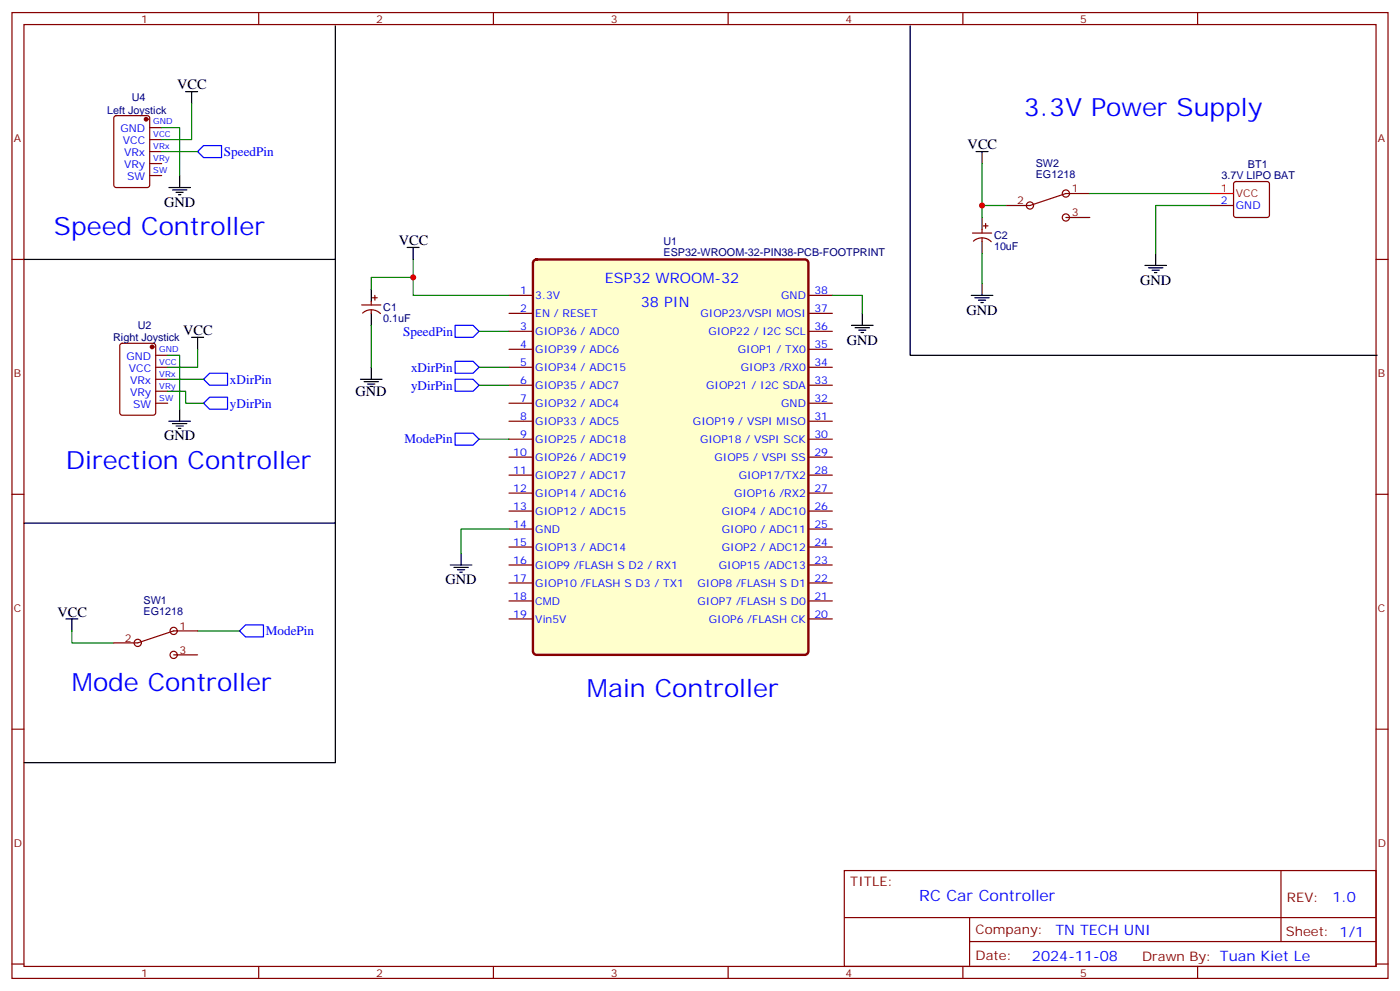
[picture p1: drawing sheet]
<svg xmlns="http://www.w3.org/2000/svg" width="412mm" height="292mm" viewBox="0 0 412 292" stroke-linecap="round" stroke-linejoin="round" font-family="sans-serif">
<g fill="none" stroke="#870000" stroke-width=".35">
<path d="M3.5 3.7h405.4v284.3h-405.4zM7.1 7.2h398.2v277.3h-398.2zM76.2 3.7v3.5M145.3 3.7v3.5M214.5 3.7v3.5M283.6 3.7v3.5M352.8 3.7v3.5M3.5 76.4h3.6M405.3 76.4h3.6M3.5 145.5h3.6M405.3 145.5h3.6M3.5 214.7h3.6"/>
<path d="M405.3 214.7h3.6M248.7 256.3h156.6v28.2h-156.6zM377.3 256.3v20.9M248.7 270.1h156.5M285.6 277.2h119.6M285.6 270.1v14.2M3.5 283.8h3.6M76.2 284.5v3.5M145.3 284.5v3.5M214.5 284.5v3.5M283.6 284.5v3.5M352.8 284.5v3.5"/>
<path d="M405.3 283.8h3.6"/>
</g>
<path d="M157.2 76.8l.8-.4h79.1l.8 .4 .2 .6v114.3l-.5 .9-.5 .2h-79.1l-.8-.5-.2-.6v-114.3z" fill="#ffc" stroke="#870000" stroke-width=".71"/>
<g fill="none" stroke="#870000" stroke-width=".35">
<path d="M33.7 34.2l.5-.2h9.2l.6 .5 .1 20-.5 .7h-9.4l-.6-.5-.1-20zM44.1 37.6h3.5M44.1 41.1h3.5M44.1 44.6h3.5M44.1 48.2h3.5M44.1 51.7h3.5M321 57h-7l-10.6 3.5h-7.1M363.6 53.7l.5-.3h9.1l.5 .3 .2 .5v9.1l-.2 .5-.5 .2h-9.1l-.5-.2-.2-.5v-9.1zM286.5 68.6h5.6M286.7 71a3.8 3.8 0 0 1 5.3 .2M289.3 67.6v1M289.3 70v1.1"/>
<path d="M289.6 66.5h1.4M290.3 65.8v1.4M314 64h7M315 64a1.06 1.06 0 0 0-1.5-.9 1.06 1.06 0 0 0-.2 1.7 1.06 1.06 0 0 0 1.7-.4v-.4M356.3 60.5h7.1M106.5 89.8h5.7M106.8 92.2a3.8 3.8 0 0 1 5.3 .1M109.4 88.7v1.1M109.4 91.2v1.1M109.7 87.7h1.4M110.4 87v1.4M149.9 87h7.1"/>
<path d="M149.9 92.3h7.1M149.9 97.5h7.1M238.1 87h7.1M238.1 92.3h7.1M238.1 97.5h7.1M35.5 101.3l.5-.2h9.2l.6 .4 .1 20-.5 .7h-9.4l-.7-.4v-20zM45.9 108.1h3.5M45.9 118.7h3.5M45.9 104.6h3.5M45.9 111.7h3.5M45.9 115.2h3.5M149.9 102.8h7.1"/>
<path d="M149.9 108.1h7.1M149.9 113.4h7.1M149.9 118.7h7.1M238.1 102.8h7.1M238.1 108.1h7.1M238.1 113.4h7.1M238.1 118.7h7.1M149.9 124h7.1M149.9 129.3h7.1M149.9 134.6h7.1M149.9 139.9h7.1M238.1 124h7.1"/>
<path d="M238.1 129.3h7.1M238.1 134.6h7.1M238.1 139.9h7.1M149.9 145.2h7.1M149.9 150.5h7.1M149.9 155.8h7.1M238.1 145.2h7.1M238.1 150.5h7.1M238.1 155.8h7.1M149.9 161h7.1M149.9 166.3h7.1M149.9 171.6h7.1"/>
<path d="M149.9 176.9h7.1M238.1 161h7.1M238.1 166.3h7.1M238.1 171.6h7.1M238.1 176.9h7.1M51.2 192.8h7M58.2 185.7h-7l-10.6 3.6h-7.1M149.9 182.2h7.1M238.1 182.2h7.1"/>
<circle cx="314" cy="57" r="1.06"/>
<circle cx="303.4" cy="60.5" r="1.06"/>
<circle cx="40.6" cy="189.3" r="1.06"/>
<circle cx="51.2" cy="185.7" r="1.06"/>
<circle cx="51.2" cy="192.8" r="1.06"/>
</g>
<g fill="none" stroke="#008700" stroke-width=".35">
<path d="M47.6 37.6h5.3v14.1M56.4 30.5v10.6h-8.8M47.6 44.6h10.6M289.3 48.2v15.8M321 57h35.3M121.7 76.4v10.6h28.2M289.3 74.6v8.8M289.3 60.5h7M356.3 60.5h-15.9v14.1M109.4 95.8v12.3M121.7 81.7h-12.3v3.5M141.1 97.5h8.8"/>
<path d="M245.2 87h8.8v5.3M49.4 115.2h5.3v3.5h5.3M49.4 104.6h3.5v15.9M49.4 111.7h10.6M58.2 102.8v5.3h-8.8M141.1 108.1h8.8M141.1 113.4h8.8M141.1 129.3h8.8M149.9 155.8h-14.1v7M21.2 185.7v3.6h12.3M58.2 185.7h12.4"/>
</g>
<g fill="none" stroke="#000" stroke-width=".35">
<path d="M98.8 7.6v68.8h-91.7M268.1 7.6v97h137.6M54.7 27h3.5M56.4 27v3.5M49.7 55.2h6.4M50.8 55.9h4.2M51.9 56.6h2.1M52.6 57.3h.7M52.9 51.7v3.5M287.5 44.6h3.5M289.3 44.6v3.6M98.8 76.4v77.6h-91.7"/>
<path d="M119.9 72.8h3.6M121.7 72.8v3.6M289.3 64v3.6M289.3 71.1v3.5M337.3 78.1h6.3M338.3 78.8h4.2M339.4 79.6h2.1M340.4 74.6v3.5M56.4 99.3h3.6M58.2 99.3v3.5M109.4 85.2v3.5M109.4 92.3v3.5"/>
<path d="M250.8 95.8h6.4M251.9 96.5h4.2M252.9 97.2h2.2M253.6 97.9h.8M254 92.3v3.5M286.1 87h6.4M287.2 87.7h4.2M288.2 88.4h2.1M288.9 89.1h.7M289.3 83.4v3.6M340.1 80.3h.7M106.2 111.7h6.3"/>
<path d="M107.2 112.4h4.3M108.3 113.1h2.1M109 113.8h.7M109.4 108.1v3.6M49.7 124h6.4M50.8 124.7h4.2M51.9 125.4h2.1M52.6 126.1h.7M52.9 120.5v3.5M132.6 166.3h6.4M133.7 167h4.2M134.8 167.7h2.1"/>
<path d="M135.5 168.5h.7M135.8 162.8v3.5M19.4 182.2h3.5M21.2 182.2v3.5"/>
</g>
<path d="M60 42.9h5.3v3.5h-5.3l-1.8-1.8zM134.1 95.8h5.2l1.8 1.7-1.8 1.8h-5.2zM60 118.7l1.7-1.8h5.3v3.6h-5.3zM60 111.7l1.7-1.8h5.3v3.5h-5.3zM134.1 106.4h5.2l1.8 1.7-1.8 1.8h-5.2zM134.1 111.7h5.2l1.8 1.7-1.8 1.8h-5.2zM134.1 127.5h5.2l1.8 1.8-1.8 1.8h-5.2zM72.3 184h5.3v3.5h-5.3l-1.7-1.8z" fill="none" stroke="#00f" stroke-width=".35"/>
<path d="M356.3 57h7.1" fill="none" stroke="#f00" stroke-width=".35"/>
<g fill="#870000" stroke="#870000" stroke-width=".35">
<circle cx="43" cy="35.1" r=".53"/>
<circle cx="44.8" cy="102.1" r=".53"/>
</g>
<g fill="#c00">
<circle cx="121.7" cy="81.7" r=".88"/>
<circle cx="289.3" cy="60.5" r=".88"/>
</g>
<path d="M98.8 154v70.5h-91.7" fill="none" stroke="#000" stroke-width=".35"/>
<g font-size="7.4" fill="#00f">
<text x="301.6" y="34">3.3V Power Supply</text>
<text x="15.9" y="69.3">Speed Controller</text>
<text x="19.4" y="138.1">Direction Controller</text>
<text x="21.2" y="203.4">Mode Controller</text>
<text x="172.9" y="205.1">Main Controller</text>
</g>
<text font-size="4.6" fill="#00f" x="270.8" y="265.3">RC Car Controller</text>
<g font-size="4.2">
<text x="52.2" y="26.3">VCC</text>
<text x="285" y="43.9">VCC</text>
<text x="48.3" y="60.9">GND</text>
<text x="117.5" y="72.1">VCC</text>
<text x="335.8" y="83.8">GND</text>
<text x="284.7" y="92.6">GND</text>
<text x="54" y="98.6">VCC</text>
<text x="249.4" y="101.4">GND</text>
<text x="104.7" y="116.6">GND</text>
<text x="48.3" y="129.6">GND</text>
<text x="131.2" y="172">GND</text>
<text x="16.9" y="181.5">VCC</text>
</g>
<g font-size="4.2" fill="#00f">
<text x="178.2" y="83.4">ESP32 WROOM-32</text>
<text x="188.7" y="90.5">38 PIN</text>
<text x="392.5" y="265.6">1.0</text>
<text x="310.9" y="275.1">TN TECH UNI</text>
<text x="304" y="282.9">2024-11-08</text>
</g>
<g font-size="3.9" fill="#00f">
<text x="66" y="45.9">SpeedPin</text>
<text x="118.8" y="98.8">SpeedPin</text>
<text x="67.7" y="112.9">xDirPin</text>
<text x="121.1" y="109.4">xDirPin</text>
<text x="67.7" y="120">yDirPin</text>
<text x="121.1" y="114.7">yDirPin</text>
<text x="119.1" y="130.6">ModePin</text>
<text x="78.3" y="187">ModePin</text>
</g>
<g font-size="3.9" fill="#800">
<text x="250.5" y="260.9">TITLE:</text>
<text x="379.1" y="265.6">REV:</text>
<text x="287.4" y="275.1">Company:</text>
<text x="378.7" y="275.7">Sheet: 1/1</text>
<text x="287.4" y="282.8">Date:</text>
<text x="336.4" y="282.8">Drawn By: Tuan Kiet Le</text>
</g>
<g font-size="3.2" fill="#800">
<text x="41.6" y="6.7">1</text>
<text x="110.8" y="6.7">2</text>
<text x="179.9" y="6.7">3</text>
<text x="249.1" y="6.7">4</text>
<text x="318.2" y="6.7">5</text>
<text x="4.1" y="41.8">A</text>
<text x="405.9" y="41.8">A</text>
<text x="315.7" y="56.6">1</text>
<text x="299.6" y="60.1">2</text>
<text x="315.7" y="63.7">3</text>
<text x="4.1" y="110.9">B</text>
<text x="405.9" y="110.9">B</text>
<text x="4.1" y="180.1">C</text>
<text x="52.9" y="185.4">1</text>
<text x="405.9" y="180.1">C</text>
<text x="36.8" y="188.9">2</text>
<text x="52.9" y="192.4">3</text>
<text x="4.1" y="249.2">D</text>
<text x="405.9" y="249.2">D</text>
<text x="41.6" y="287.5">1</text>
<text x="110.8" y="287.5">2</text>
<text x="179.9" y="287.5">3</text>
<text x="249.1" y="287.5">4</text>
<text x="318.2" y="287.5">5</text>
</g>
<g font-size="3.2" fill="#000080">
<text x="38.8" y="29.9">U4</text>
<text x="31.6" y="33.5">Left Joystick</text>
<text x="305.1" y="52.3">EG1218</text>
<text x="305.1" y="49.1">SW2</text>
<text x="359.8" y="52.8">3.7V LIPO BAT</text>
<text x="367.6" y="49.3">BT1</text>
<text x="292.8" y="70.5">C2</text>
<text x="195.4" y="75.3">ESP32-WROOM-32-PIN38-PCB-FOOTPRINT</text>
<text x="195.4" y="72.1">U1</text>
<text x="292.8" y="73.6">10uF</text>
<text x="112.9" y="94.8">0.1uF</text>
<text x="112.9" y="91.6">C1</text>
<text x="33.3" y="100.5">Right Joystick</text>
<text x="40.6" y="96.9">U2</text>
<text x="42.3" y="177.8">SW1</text>
<text x="42.3" y="181">EG1218</text>
</g>
<g font-size="3.2" fill="#00f">
<text x="35.5" y="39">GND</text>
<text x="36.2" y="42.5">VCC</text>
<text x="36.5" y="46">VRx</text>
<text x="36.5" y="49.6">VRy</text>
<text x="37.5" y="53.1">SW</text>
<text x="359.6" y="60.1">2</text>
<text x="364.1" y="61.6">GND</text>
<text x="153.2" y="86.6">1</text>
<text x="157.7" y="88">3.3V</text>
<text x="230.1" y="88">GND</text>
<text x="239.9" y="86.6">38</text>
<text x="153.2" y="91.9">2</text>
<text x="157.7" y="93.3">EN / RESET</text>
<text x="206.4" y="93.3">GIOP23/VSPI MOSI</text>
<text x="239.9" y="91.9">37</text>
<text x="153.2" y="97.2">3</text>
<text x="157.7" y="98.6">GIOP36 / ADC0</text>
<text x="208.7" y="98.6">GIOP22 / I2C SCL</text>
<text x="239.9" y="97.2">36</text>
<text x="37.3" y="106">GND</text>
<text x="153.2" y="102.5">4</text>
<text x="153.2" y="107.8">5</text>
<text x="157.7" y="103.9">GIOP39 / ADC6</text>
<text x="217.4" y="103.9">GIOP1 / TX0</text>
<text x="239.9" y="107.8">34</text>
<text x="239.9" y="102.5">35</text>
<text x="38" y="109.5">VCC</text>
<text x="38.3" y="113.1">VRx</text>
<text x="153.2" y="113.1">6</text>
<text x="157.7" y="109.2">GIOP34 / ADC15</text>
<text x="218.2" y="109.2">GIOP3 /RX0</text>
<text x="239.9" y="113.1">33</text>
<text x="38.3" y="116.6">VRy</text>
<text x="153.2" y="118.4">7</text>
<text x="157.7" y="114.5">GIOP35 / ADC7</text>
<text x="157.7" y="119.8">GIOP32 / ADC4</text>
<text x="208" y="114.5">GIOP21 / I2C SDA</text>
<text x="230.1" y="119.8">GND</text>
<text x="239.9" y="118.4">32</text>
<text x="39.3" y="120.1">SW</text>
<text x="153.2" y="123.6">8</text>
<text x="157.7" y="125.1">GIOP33 / ADC5</text>
<text x="204.1" y="125.1">GIOP19 / VSPI MISO</text>
<text x="239.9" y="123.6">31</text>
<text x="153.2" y="128.9">9</text>
<text x="157.7" y="130.4">GIOP25 / ADC18</text>
<text x="206.2" y="130.4">GIOP18 / VSPI SCK</text>
<text x="239.9" y="128.9">30</text>
<text x="151.2" y="134.2">10</text>
<text x="157.7" y="135.6">GIOP26 / ADC19</text>
<text x="210.5" y="135.6">GIOP5 / VSPI SS</text>
<text x="239.9" y="134.2">29</text>
<text x="151.2" y="139.5">11</text>
<text x="157.7" y="140.9">GIOP27 / ADC17</text>
<text x="217.6" y="140.9">GIOP17/TX2</text>
<text x="239.9" y="139.5">28</text>
<text x="151.2" y="144.8">12</text>
<text x="157.7" y="146.2">GIOP14 / ADC16</text>
<text x="216.2" y="146.2">GIOP16 /RX2</text>
<text x="239.9" y="144.8">27</text>
<text x="151.2" y="150.1">13</text>
<text x="151.2" y="155.4">14</text>
<text x="157.7" y="151.5">GIOP12 / ADC15</text>
<text x="212.7" y="151.5">GIOP4 / ADC10</text>
<text x="239.9" y="155.4">25</text>
<text x="239.9" y="150.1">26</text>
<text x="151.2" y="160.7">15</text>
<text x="157.7" y="156.8">GND</text>
<text x="212.7" y="156.8">GIOP0 / ADC11</text>
<text x="239.9" y="160.7">24</text>
<text x="151.2" y="166">16</text>
<text x="157.7" y="162.1">GIOP13 / ADC14</text>
<text x="157.7" y="167.4">GIOP9 /FLASH S D2 / RX1</text>
<text x="211.8" y="167.4">GIOP15 /ADC13</text>
<text x="212.7" y="162.1">GIOP2 / ADC12</text>
<text x="239.9" y="166">23</text>
<text x="151.2" y="171.3">17</text>
<text x="157.7" y="172.7">GIOP10 /FLASH S D3 / TX1</text>
<text x="205.5" y="172.7">GIOP8 /FLASH S D1</text>
<text x="239.9" y="171.3">22</text>
<text x="151.2" y="176.6">18</text>
<text x="157.7" y="178">CMD</text>
<text x="205.5" y="178">GIOP7 /FLASH S D0</text>
<text x="239.9" y="176.6">21</text>
<text x="151.2" y="181.9">19</text>
<text x="157.7" y="183.3">Vin5V</text>
<text x="208.8" y="183.3">GIOP6 /FLASH CK</text>
<text x="239.9" y="181.9">20</text>
</g>
<g font-size="3.2" fill="#f00">
<text x="359.6" y="56.6">1</text>
<text x="364.1" y="58">VCC</text>
</g>
<g font-size="2.5" fill="#00f">
<text x="45.2" y="40.4">VCC</text>
<text x="45.2" y="36.7">GND</text>
<text x="45.2" y="47.4">VRy</text>
<text x="45.2" y="43.9">VRx</text>
<text x="45.2" y="51">SW</text>
<text x="46.9" y="107.4">VCC</text>
<text x="46.9" y="103.7">GND</text>
<text x="46.9" y="110.9">VRx</text>
<text x="46.9" y="118">SW</text>
<text x="46.9" y="114.5">VRy</text>
</g>
</svg>
